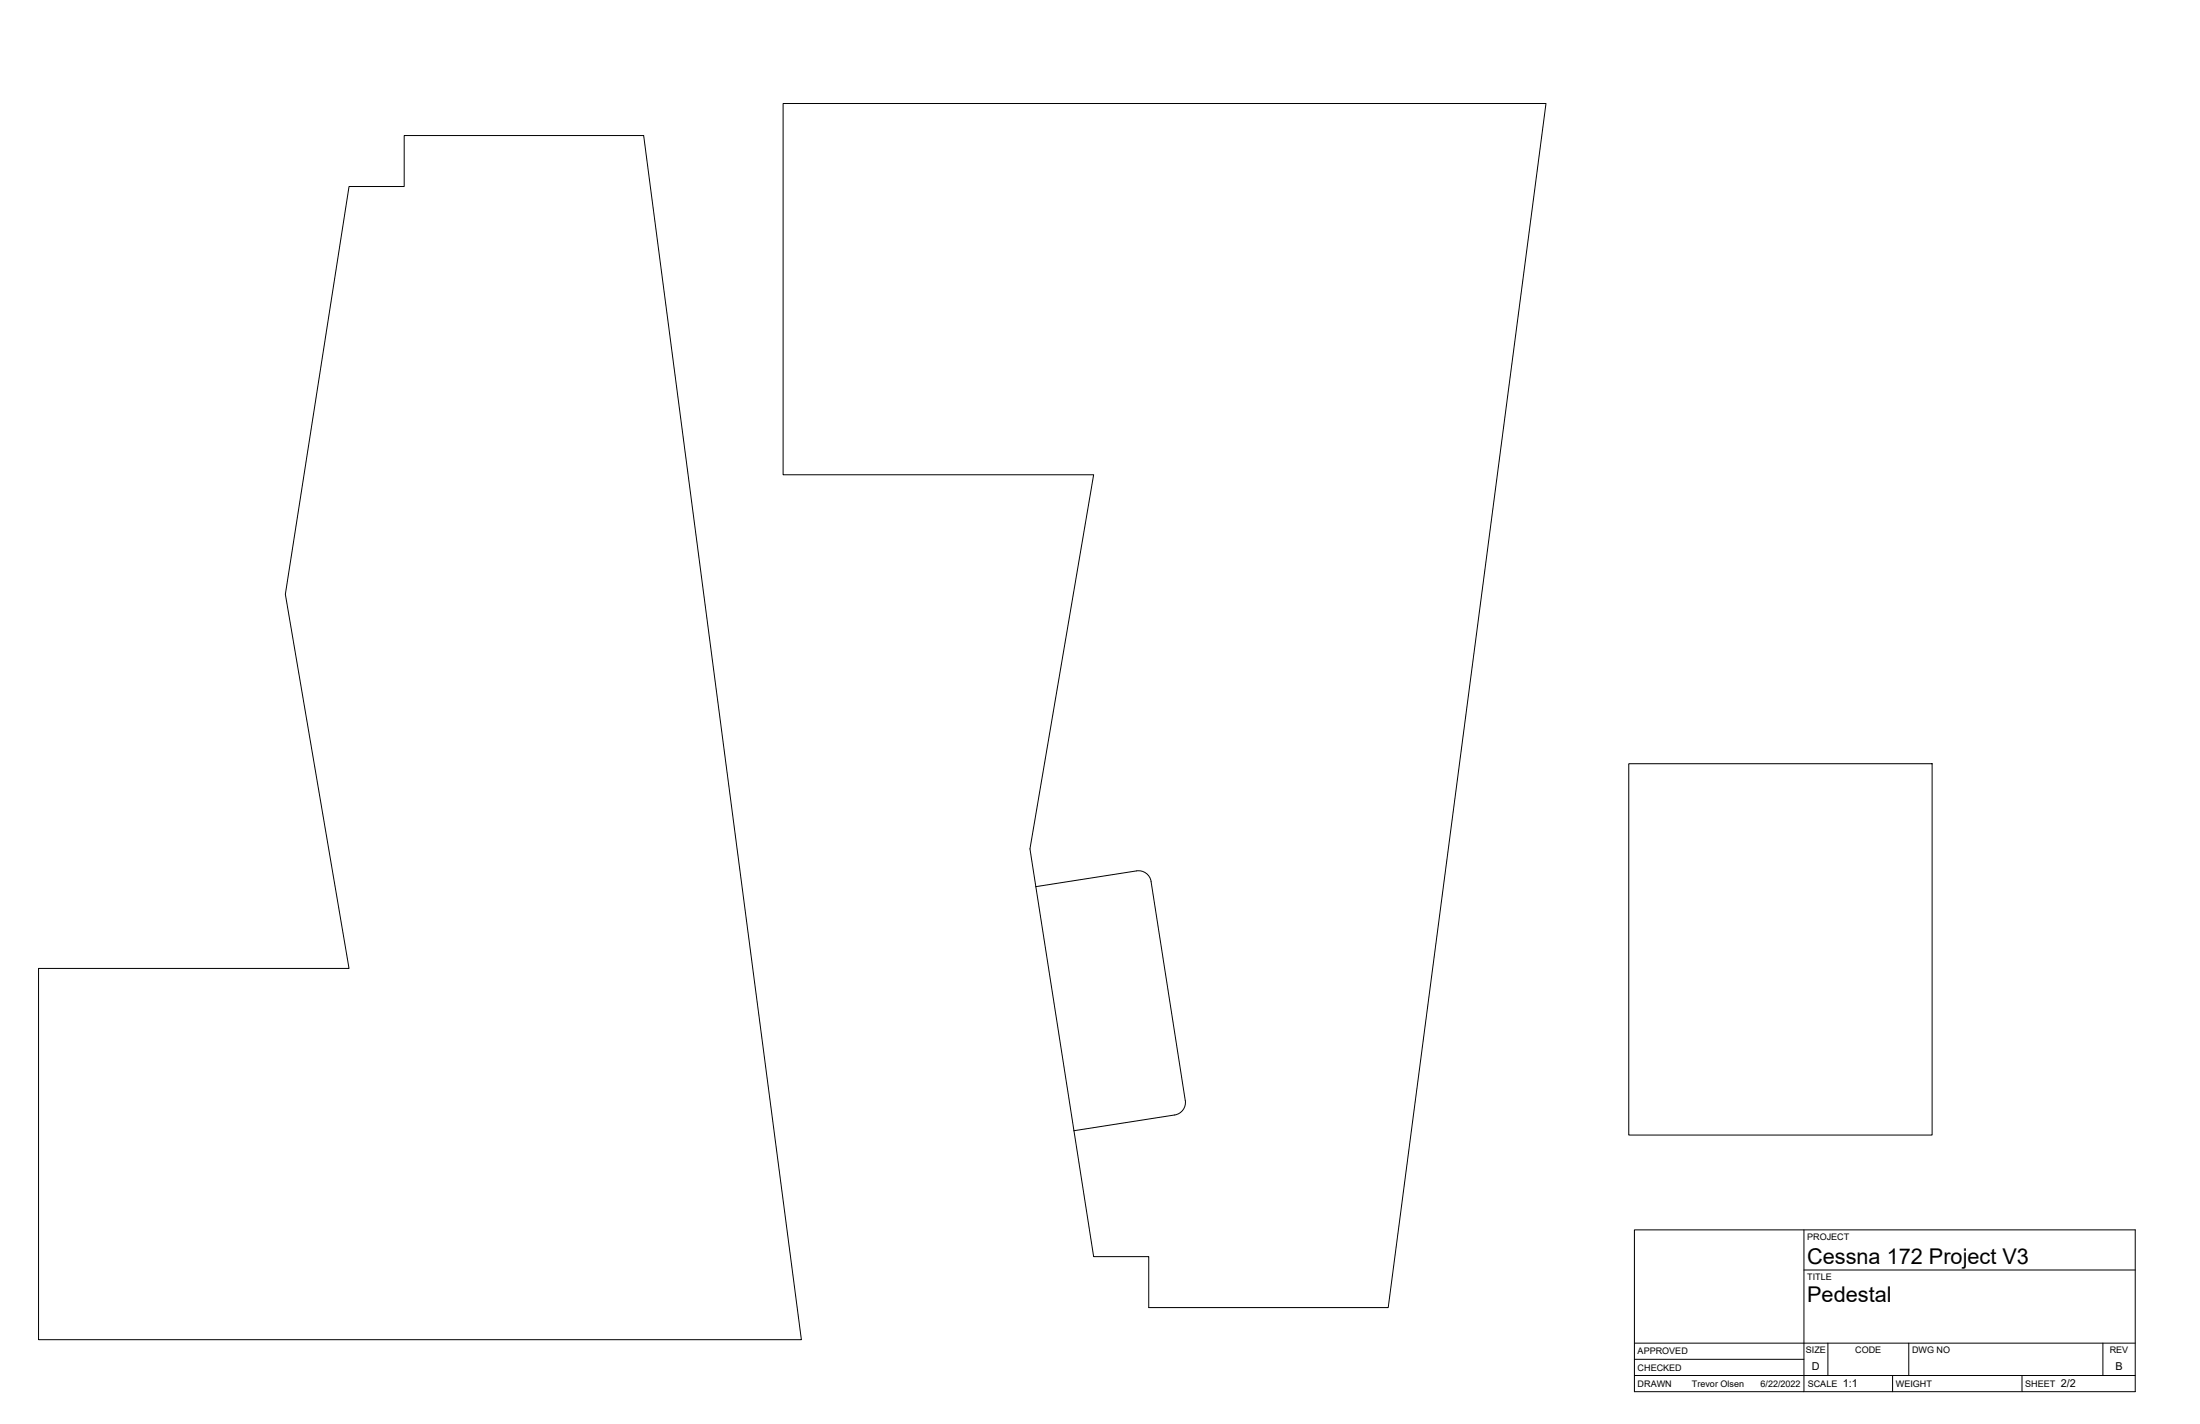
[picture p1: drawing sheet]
<svg xmlns="http://www.w3.org/2000/svg" width="864mm" height="559mm" viewBox="0 0 864 559" stroke-linecap="round" stroke-linejoin="round" font-family="sans-serif">
<!-- layer: Visible -->
<path d="M307.4 40.6h299.5l-62 472.5h-94v-20h-21.6l-25-160 25-146.8h-121.9zM137 73.2h21.7v-20h94l61.9 472.5h-299.5v-145.7h121.9l-25-146.8zM639.4 299.7h119v145.7h-119zM451.8 345.9l13.5 85.9a5 5 0 0 1-4.2 5.7l-39.5 6.2M451.9 345.9a5 5 0 0 0-5.7-4.1l-39.6 6.1" fill="none" stroke="#000" stroke-width=".39"/>
<!-- layer: Titleblock -->
<path d="M641.6 482.6h196.6v63.5h-196.6zM708.1 498.4h130.1M708.1 482.6v63.5M641.6 539.8h196.6M641.6 533.4h66.5M641.6 527.1h196.6M717.5 527.1v12.7M742.9 539.8v6.3M749.3 527.1v12.7M793.7 539.8v6.3M825.5 527.1v12.7" fill="none" stroke="#000" stroke-width=".39"/>
<g font-size="8.5">
<text x="709.4" y="495.8">Cessna 172 Project V3</text>
<text x="709.4" y="510.8">Pedestal</text>
</g>
<g font-size="4.3">
<text x="711.3" y="537.6">D</text>
<text x="830.4" y="537.6">B</text>
<text x="723.4" y="544.5">1:1</text>
<text x="809" y="544.5">2/2</text>
</g>
<g font-size="3.5">
<text x="709.4" y="486.4">PROJECT</text>
<text x="709.4" y="502.2">TITLE</text>
<text x="642.9" y="531.5">APPROVED</text>
<text x="708.9" y="530.9">SIZE</text>
<text x="728.3" y="530.9">CODE</text>
<text x="750.5" y="530.9">DWG NO</text>
<text x="828.2" y="530.9">REV</text>
<text x="642.9" y="537.9">CHECKED</text>
<text x="642.9" y="544.2">DRAWN</text>
<text x="664.1" y="544.2">Trevor Olsen</text>
<text x="691.1" y="544.2">6/22/2022</text>
<text x="709.6" y="544.2">SCALE</text>
<text x="744.2" y="544.2">WEIGHT</text>
<text x="795" y="544.2">SHEET</text>
</g>
</svg>
